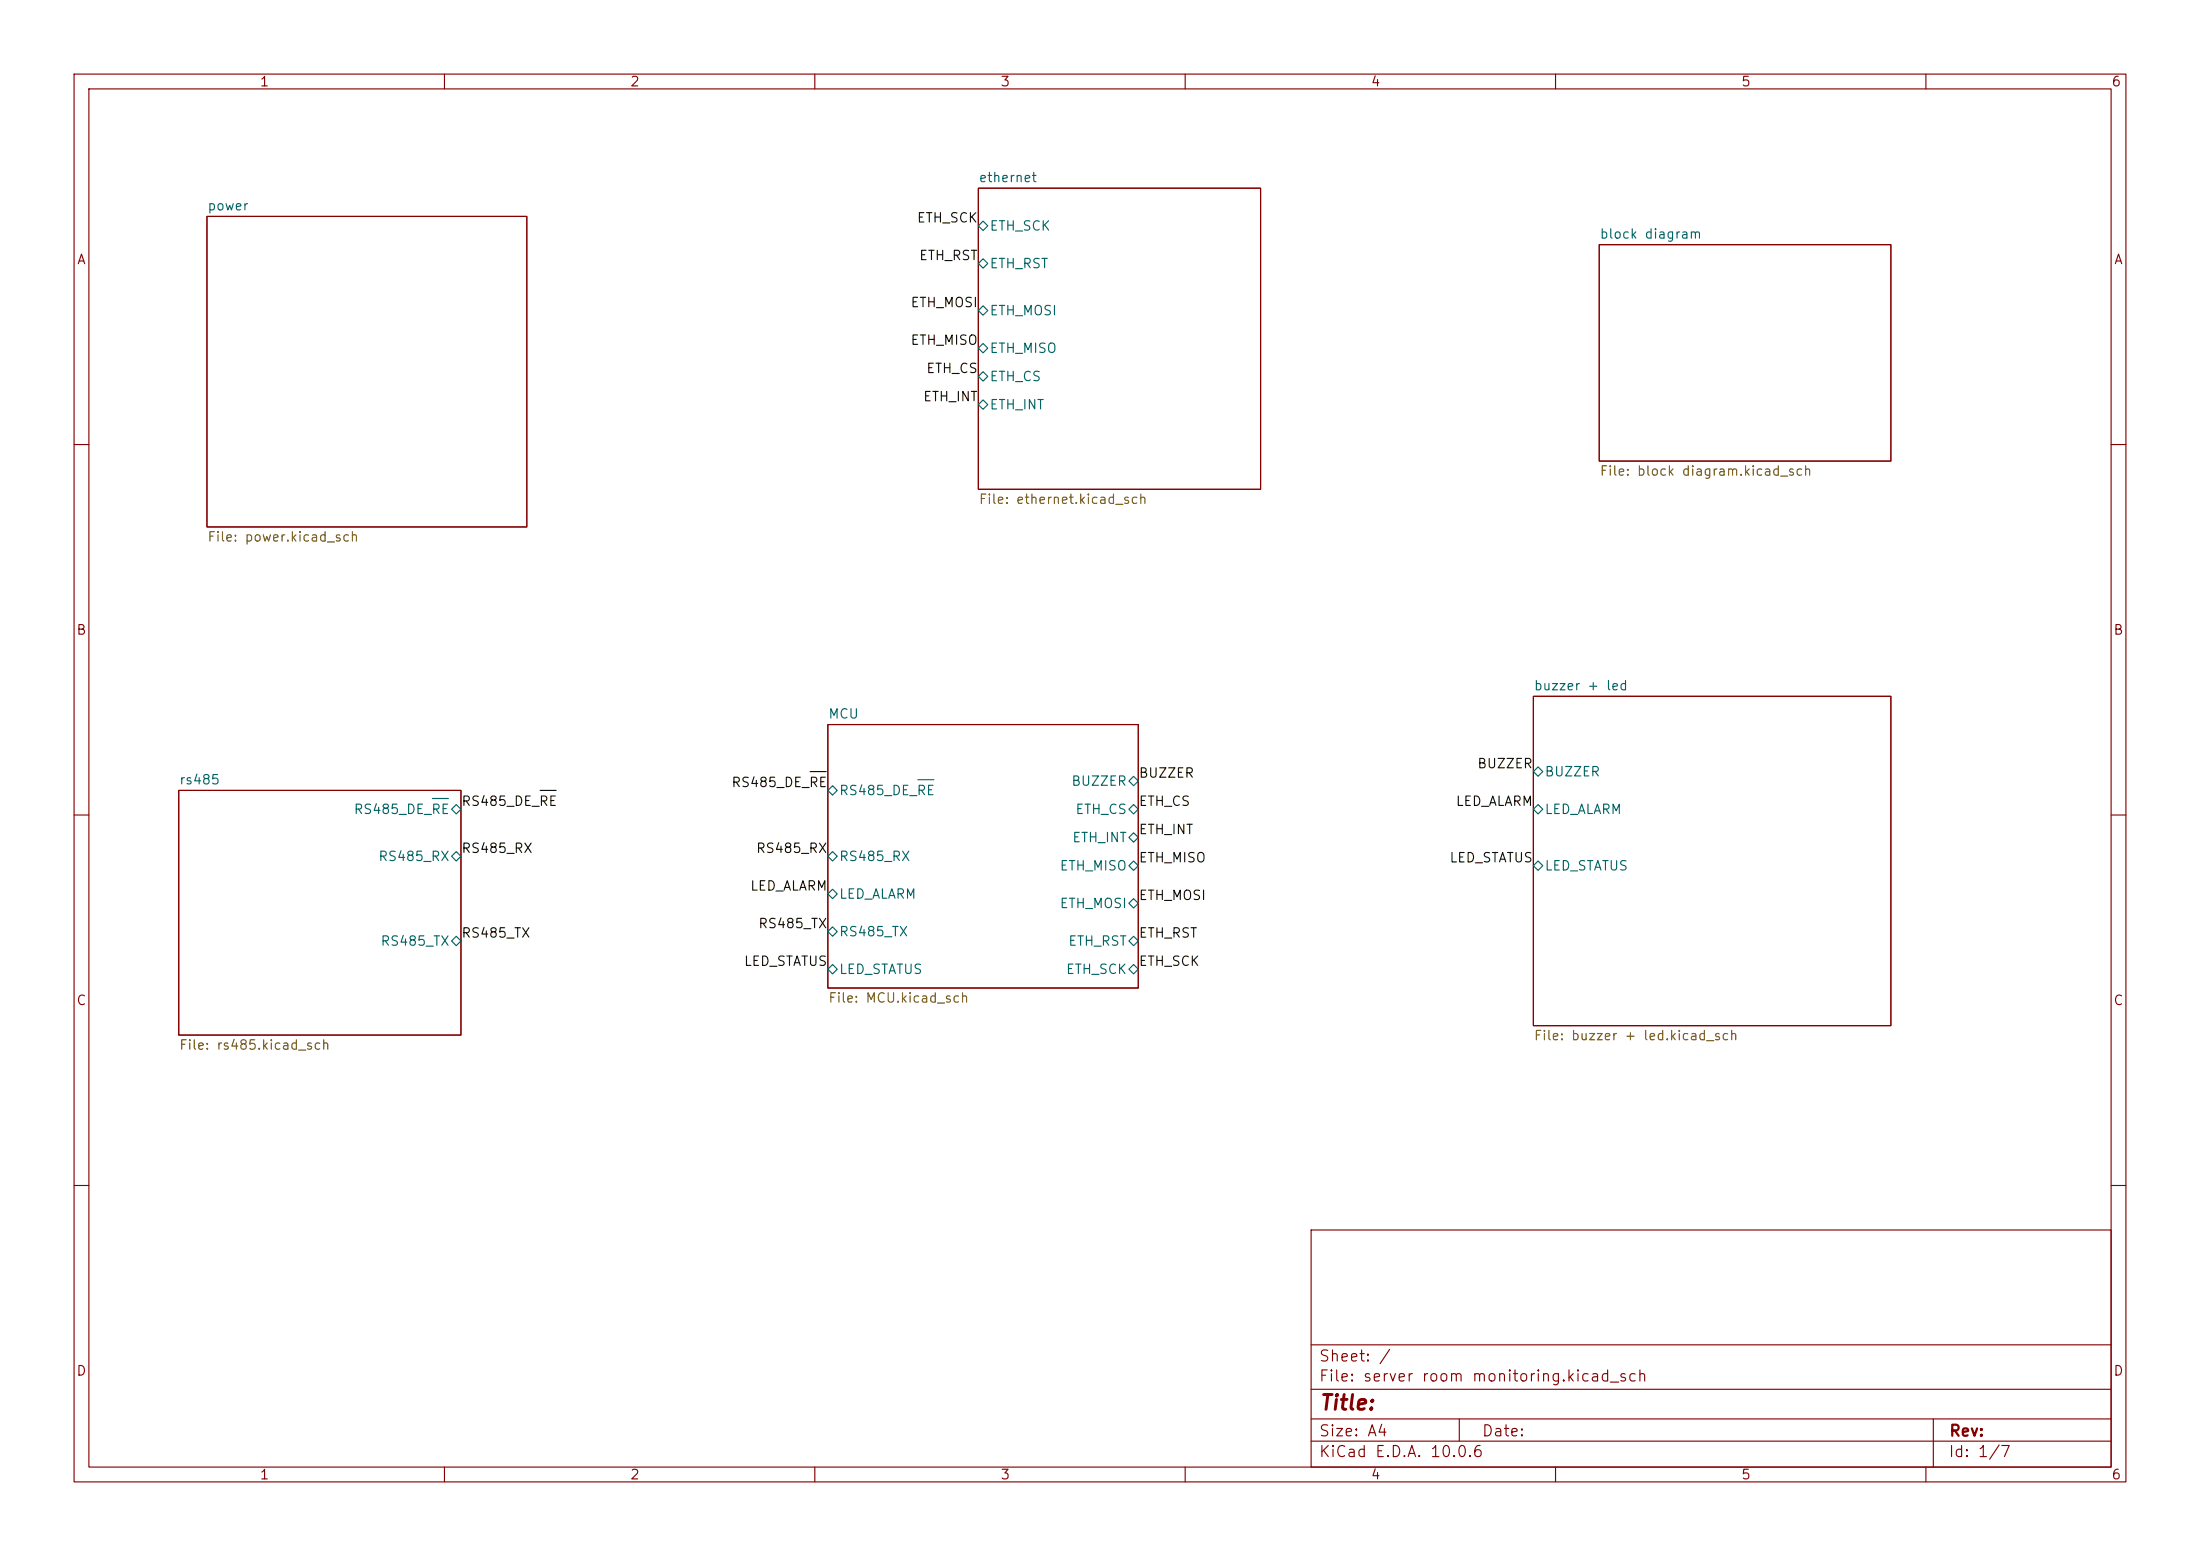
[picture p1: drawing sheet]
<svg xmlns="http://www.w3.org/2000/svg" width="297mm" height="210mm" viewBox="0 0 297 210" stroke-linecap="round" stroke-linejoin="round" font-family="sans-serif">
<g fill="none" stroke="#840000" stroke-width=".15">
<path d="M10 10h277v190h-277zM12 12h273v186h-273zM60 10v2M110 10v2M160 10v2M210 10v2M260 10v2M27.9 29.2h43.2v41.9h-43.2zM132.1 25.4h38.1v40.6h-38.1zM215.9 33h39.4v29.2h-39.4zM10 60h2M285 60h2"/>
<path d="M111.8 97.8h41.9v35.6h-41.9zM207 94h48.3v44.4h-48.3zM10 110h2M24.1 106.7h38.1v33h-38.1zM285 110h2M10 160h2M177 166h108v32h-108zM285 160h2M60 198v2M110 198v2M160 198v2M177 194.5h108"/>
<path d="M177 191.5h108M177 187.5h108M177 181.5h108M197 191.5v3M210 198v2M260 198v2M261 191.5v6.5"/>
</g>
<g fill="none" stroke="#006464" stroke-width=".15">
<path d="M132.1 35.6l.6-.7 .6 .7-.6 .6zM132.1 30.5l.6-.7 .6 .7-.6 .6zM132.1 50.8l.6-.6 .6 .6-.6 .6zM132.1 47l.6-.6 .6 .6-.6 .6zM132.1 41.9l.6-.6 .6 .6-.6 .6zM132.7 54l.6 .6-.6 .6-.6-.6zM58.4 107.8h2.1M61 115.6l.6-.7 .6 .7-.6 .6zM61 109.2l.6-.6 .6 .6-.6 .7zM111.8 115.6l.6-.7 .6 .7-.6 .6zM111.8 106.7l.6-.7 .6 .7-.6 .6zM123.9 105.2h2.2"/>
<path d="M152.4 105.4l.6-.6 .7 .6-.7 .6zM152.4 109.2l.6-.6 .7 .6-.7 .7zM152.4 113l.6-.6 .7 .6-.7 .7zM152.4 116.8l.6-.6 .7 .6-.7 .7zM207 104.1l.6-.6 .7 .6-.7 .7zM207 109.2l.6-.6 .7 .6-.7 .7zM207 116.8l.6-.6 .7 .6-.7 .7zM61 127l.6-.6 .6 .6-.6 .6zM111.8 125.7l.6-.6 .6 .6-.6 .7zM111.8 120.7l.6-.7 .6 .7-.6 .6zM112.4 130.2l.6 .6-.6 .6-.6-.6zM152.4 121.9l.6-.6 .7 .6-.7 .7z"/>
<path d="M152.4 127l.6-.6 .7 .6-.7 .6zM152.4 130.8l.6-.6 .7 .6-.7 .6z"/>
</g>
<path d="M72.9 106.7h2.2M109.4 104.1h2.1" fill="none" stroke="#0f0f0f" stroke-width=".15"/>
<text font-size="2" fill="#840000" x="178" y="190.8">Title:</text>
<g font-size="1.5" fill="#840000">
<text x="178" y="184.1">Sheet: /</text>
<text x="178" y="186.8">File: server room monitoring.kicad_sch</text>
<text x="178" y="197">KiCad E.D.A. 10.0.6</text>
<text x="178" y="194.2">Size: A4</text>
<text x="200" y="194.2">Date:</text>
<text x="263" y="197">Id: 1/7</text>
<text x="263" y="194.2">Rev:</text>
</g>
<g font-size="1.3" fill="#840000">
<text x="35" y="12">1</text>
<text x="85" y="12">2</text>
<text x="135" y="12">3</text>
<text x="185" y="12">4</text>
<text x="235" y="12">5</text>
<text x="285" y="12">6</text>
<text x="10.3" y="36">A</text>
<text x="285.3" y="36">A</text>
<text x="10.2" y="86">B</text>
<text x="285.2" y="86">B</text>
<text x="10.2" y="136">C</text>
<text x="285.2" y="136">C</text>
<text x="10.2" y="186">D</text>
<text x="285.2" y="186">D</text>
<text x="35" y="200">1</text>
<text x="85" y="200">2</text>
<text x="135" y="200">3</text>
<text x="185" y="200">4</text>
<text x="235" y="200">5</text>
<text x="285" y="200">6</text>
</g>
<g font-size="1.3" fill="#006464">
<text x="27.9" y="28.7">power</text>
<text x="132.1" y="24.9">ethernet</text>
<text x="133.5" y="31.4">ETH_SCK</text>
<text x="215.9" y="32.5">block diagram</text>
<text x="133.5" y="36.5">ETH_RST</text>
<text x="133.5" y="48">ETH_MISO</text>
<text x="133.5" y="42.9">ETH_MOSI</text>
<text x="133.5" y="51.8">ETH_CS</text>
<text x="133.5" y="55.6">ETH_INT</text>
<text x="207" y="93.5">buzzer + led</text>
<text x="111.7" y="97.3">MCU</text>
<text x="24.1" y="106.2">rs485</text>
<text x="113.2" y="107.6">RS485_DE_RE</text>
<text x="144.5" y="106.4">BUZZER</text>
<text x="208.4" y="105.1">BUZZER</text>
<text x="47.7" y="110.2">RS485_DE_RE</text>
<text x="144.7" y="114">ETH_INT</text>
<text x="145.1" y="110.2">ETH_CS</text>
<text x="208.4" y="110.2">LED_ALARM</text>
<text x="51" y="116.5">RS485_RX</text>
<text x="113.2" y="116.5">RS485_RX</text>
<text x="143" y="117.8">ETH_MISO</text>
<text x="208.4" y="117.8">LED_STATUS</text>
<text x="113.2" y="121.6">LED_ALARM</text>
<text x="143" y="122.9">ETH_MOSI</text>
<text x="51.3" y="128">RS485_TX</text>
<text x="113.2" y="126.7">RS485_TX</text>
<text x="113.2" y="131.8">LED_STATUS</text>
<text x="143.8" y="131.8">ETH_SCK</text>
<text x="144.1" y="128">ETH_RST</text>
</g>
<g font-size="1.3" fill="#0f0f0f">
<text x="123.7" y="30.4">ETH_SCK</text>
<text x="124" y="35.4">ETH_RST</text>
<text x="122.8" y="41.8">ETH_MOSI</text>
<text x="122.8" y="46.9">ETH_MISO</text>
<text x="125" y="50.7">ETH_CS</text>
<text x="124.5" y="54.5">ETH_INT</text>
<text x="98.7" y="106.6">RS485_DE_RE</text>
<text x="153.6" y="105.3">BUZZER</text>
<text x="199.3" y="104">BUZZER</text>
<text x="62.2" y="109.1">RS485_DE_RE</text>
<text x="153.6" y="112.9">ETH_INT</text>
<text x="153.6" y="109.1">ETH_CS</text>
<text x="196.4" y="109.1">LED_ALARM</text>
<text x="62.2" y="115.4">RS485_RX</text>
<text x="102" y="115.4">RS485_RX</text>
<text x="153.6" y="116.7">ETH_MISO</text>
<text x="195.6" y="116.7">LED_STATUS</text>
<text x="101.2" y="120.5">LED_ALARM</text>
<text x="102.3" y="125.6">RS485_TX</text>
<text x="153.6" y="121.8">ETH_MOSI</text>
<text x="62.2" y="126.9">RS485_TX</text>
<text x="100.3" y="130.7">LED_STATUS</text>
<text x="153.6" y="130.7">ETH_SCK</text>
<text x="153.6" y="126.9">ETH_RST</text>
</g>
<g font-size="1.3" fill="#725600">
<text x="215.9" y="64.5">File: block diagram.kicad_sch</text>
<text x="132.1" y="68.3">File: ethernet.kicad_sch</text>
<text x="27.9" y="73.4">File: power.kicad_sch</text>
<text x="111.7" y="135.6">File: MCU.kicad_sch</text>
<text x="24.1" y="142">File: rs485.kicad_sch</text>
<text x="207" y="140.7">File: buzzer + led.kicad_sch</text>
</g>
</svg>
